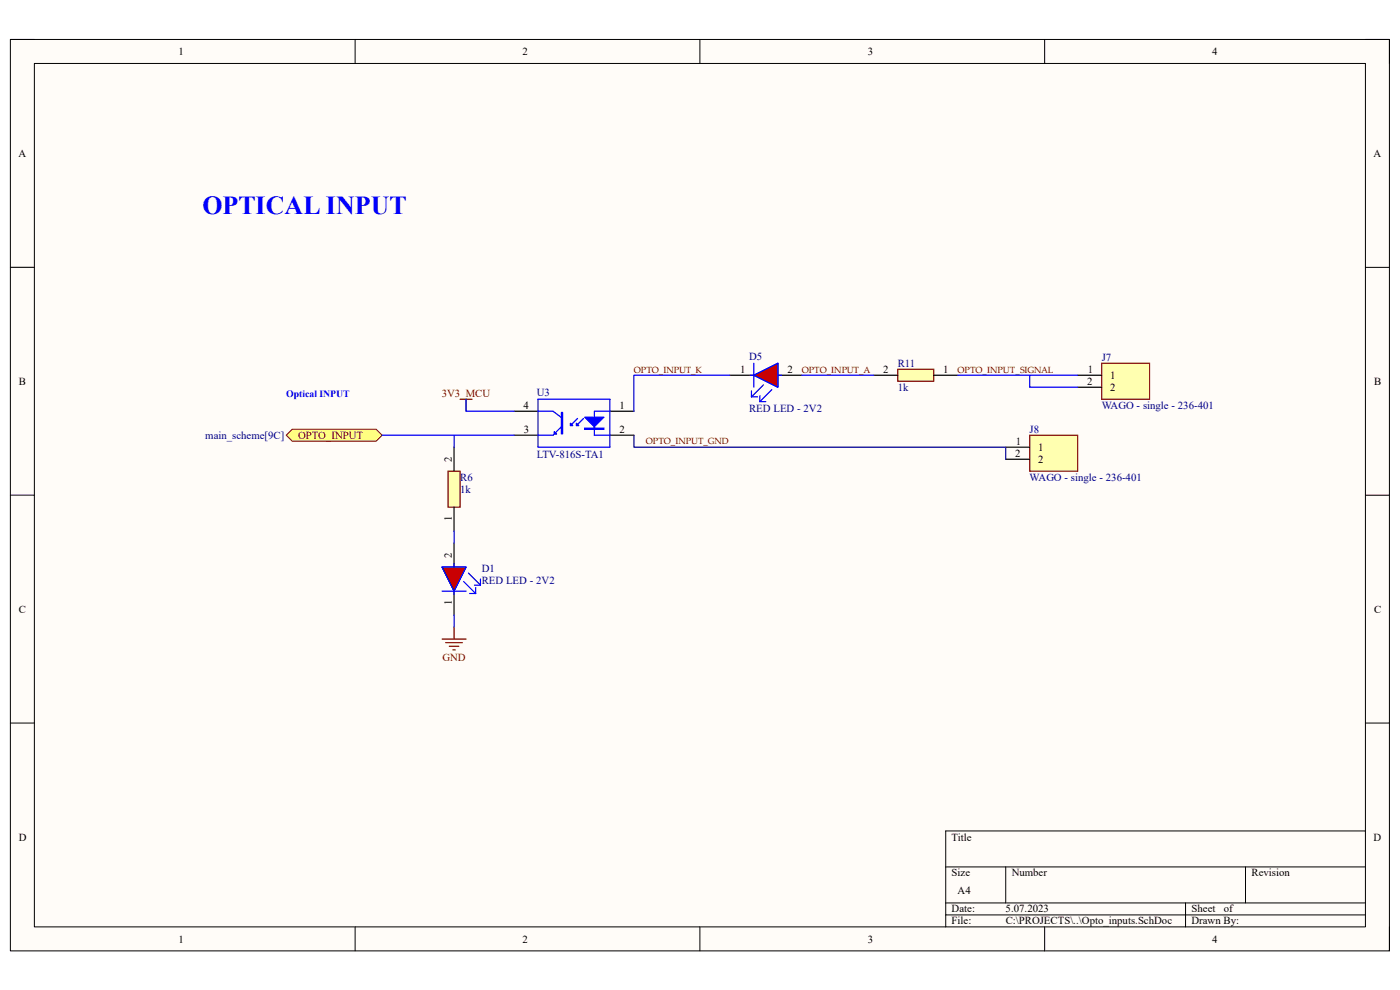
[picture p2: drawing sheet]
<svg xmlns="http://www.w3.org/2000/svg" width="297mm" height="210mm" viewBox="0 0 297 210" stroke-linecap="round" stroke-linejoin="round" font-family="sans-serif">
<path d="M2.2 8.4h292.6v193.3h-292.6z" fill-rule="evenodd" fill="#fffcf8"/>
<path d="M2.2 8.4h292.6v193.3h-292.6z" fill="none" stroke="#000" stroke-width=".21"/>
<path d="M7.3 13.5h282.4v183.1h-282.4z" fill-rule="evenodd" fill="#fffcf8"/>
<g fill="none" stroke="#000" stroke-width=".21">
<path d="M2.2 8.4h5.1M7.3 13.5h282.4v183.1h-282.4zM75.3 8.4v5.1M148.5 8.4v5.1M221.6 8.4v5.1M289.7 8.4h5.1v5.1M2.2 56.7h5.1M289.7 56.7h5.1M2.2 105h5.1M289.7 105.1h5.1M2.2 153.4h5.1M289.7 153.4h5.1"/>
<path d="M289.7 176.3h-89.1v20.3M75.3 196.6v5.1M148.5 196.6v5.1M200.6 183.9h89.1M200.6 191.5h89.1M200.6 194.1h89.1M213.4 183.9v7.6M221.6 196.6v5.1M251.5 191.5v5.1M264.2 183.9v7.6M294.8 196.6v5.1"/>
</g>
<path d="M109.1 87.2h5M109.1 92.3h5M129.4 87.2h5.1M129.4 92.3h5.1" fill="none" stroke="#000" stroke-width=".25"/>
<path d="M117.3 87.2l2.1 1.6M119.1 90.5l-1.8 1.8M122.5 88.8l-1.5 1.5M123.8 88.8l-1.5 1.5M129.4 87.2h-3.3v5.1h3.3" fill="none" stroke="#00f" stroke-width=".25"/>
<path d="M124.1 88.5h4l-2 2z" fill="#00f"/>
<path d="M124.1 88.5h4l-2 2zM124.1 90.8h4v.3h-4zM124.1 90.9h4" fill="none" stroke="#00f" stroke-width=".25"/>
<path d="M121 89.8l.5 .5h-.5z" fill="#00f"/>
<path d="M121 89.8l.5 .5h-.5z" fill="none" stroke="#00f" stroke-width=".25"/>
<path d="M122.3 89.8l.5 .5h-.5z" fill="#00f"/>
<path d="M119.1 87.5h.3v4.6h-.3zM119.2 87.5v4.6M122.3 89.8l.5 .5h-.5z" fill="none" stroke="#00f" stroke-width=".25"/>
<path d="M117.6 91.6l.5 .5h-.5z" fill="#00f"/>
<path d="M114.1 87.2h3.2M114.1 92.3h3.2M114.1 84.7h15.3v10.2h-15.3zM117.6 91.6l.5 .5h-.5z" fill="none" stroke="#00f" stroke-width=".25"/>
<path d="M218.5 92.3h10.1v7.7h-10.1z" fill-rule="evenodd" fill="#ffffb0"/>
<path d="M218.5 92.3h10.1v7.7h-10.1z" fill="none" stroke="#800000" stroke-width=".25"/>
<path d="M213.4 94.9h5.1M213.4 97.4h5.1" fill="none" stroke="#000" stroke-width=".25"/>
<path d="M233.7 77.1h10.2v7.6h-10.2z" fill-rule="evenodd" fill="#ffffb0"/>
<path d="M233.7 77.1h10.2v7.6h-10.2zM97.6 84.7h2.5M98.9 84.7v2.5" fill="none" stroke="#800000" stroke-width=".25"/>
<path d="M228.6 79.6h5.1M228.6 82.1h5.1" fill="none" stroke="#000" stroke-width=".25"/>
<path d="M98.9 84.7v2.5h10.2" fill="none" stroke="#00f" stroke-width=".25"/>
<path d="M190.5 78.3h7.6v2.6h-7.6z" fill-rule="evenodd" fill="#ffffb0"/>
<path d="M190.5 78.3h7.6v2.6h-7.6z" fill="none" stroke="#800000" stroke-width=".25"/>
<path d="M154.8 79.6h5.1M165 79.6h5.1M185.4 79.6h5.1M198.1 79.6h5.1" fill="none" stroke="#000" stroke-width=".25"/>
<path d="M159.2 79.6h.7M159.9 79.6l5.1-2.5v5zM159.9 77.1v5M165 79.6h.8M228.6 79.6h-10.1v2.5h10.1M159.4 84.2h1.3M159.4 82.9v1.3M161.2 85.2h1.3M161.2 83.9v1.3M162 81.6l-2.6 2.6M163.7 82.7l-2.5 2.5" fill="none" stroke="#00f" stroke-width=".25"/>
<path d="M134.5 92.3v2.6h78.9v2.5" fill="none" stroke="#000080" stroke-width=".25"/>
<path d="M159.9 79.6l5.1-2.5v5z" fill="#c00"/>
<path d="M154.8 79.6h-20.3v7.6M159.9 79.6l5.1-2.5v5zM170.1 79.6h15.3M203.2 79.6h15.3" fill="none" stroke="#00f" stroke-width=".25"/>
<path d="M60.7 92.3l1.3-1.2h17.8l1.3 1.2-1.3 1.3h-17.8z" fill-rule="evenodd" fill="#ffff80"/>
<path d="M60.7 92.3l1.3-1.2h17.8l1.3 1.2-1.3 1.3h-17.8z" fill="none" stroke="#800000" stroke-width=".21"/>
<path d="M95.1 100h2.5v7.6h-2.5z" fill-rule="evenodd" fill="#ffffb0"/>
<path d="M95.1 100h2.5v7.6h-2.5z" fill="none" stroke="#800000" stroke-width=".25"/>
<path d="M96.3 94.9v5.1M96.3 107.6v5.1M96.3 115.2v5.1M96.3 125.4v5.1" fill="none" stroke="#000" stroke-width=".25"/>
<path d="M96.3 119.5v.8M93.8 120.3h5.1l-2.6 5.1zM93.8 125.4h5.1M96.3 125.4v.8M98.4 123.4l2.5 2.5M99.4 121.6l2.5 2.5M99.6 125.9h1.3M100.7 124.1h1.2M100.9 124.6v1.3M101.9 122.9v1.2" fill="none" stroke="#00f" stroke-width=".25"/>
<path d="M93.8 120.3h5.1l-2.6 5.1z" fill="#c00"/>
<path d="M81.1 92.3h28M96.3 92.3v2.6M96.3 112.7v2.5M93.8 120.3h5.1l-2.6 5.1zM96.3 130.5v2.5" fill="none" stroke="#00f" stroke-width=".25"/>
<path d="M93.8 135.6h5.1M94.6 136.3h3.5M95.3 137.1h2.1M96.1 137.9h.5M96.3 133v2.6" fill="none" stroke="#800000" stroke-width=".25"/>
<text font-size="5.5" fill="#00f" x="42.9" y="45.3">OPTICAL INPUT</text>
<g font-size="2.3">
<text x="37.9" y="11.7">1</text>
<text x="110.9" y="11.7">2</text>
<text x="184.1" y="11.7">3</text>
<text x="257.1" y="11.7">4</text>
<text x="3.9" y="33.3">A</text>
<text x="291.4" y="33.3">A</text>
<text x="4" y="81.6">B</text>
<text x="157" y="79.1">1</text>
<text x="167" y="79.1">2</text>
<text x="187.4" y="79.1">2</text>
<text x="200.1" y="79.1">1</text>
<text x="230.6" y="81.6">2</text>
<text x="230.8" y="79.1">1</text>
<text x="235.5" y="80.3">1</text>
<text x="235.5" y="82.9">2</text>
<text x="291.5" y="81.6">B</text>
<text x="111" y="86.7">4</text>
<text x="131.4" y="86.7">1</text>
<text x="111.1" y="91.8">3</text>
<text x="131.4" y="91.8">2</text>
<text x="215.5" y="94.4">1</text>
<text x="220.2" y="95.6">1</text>
<text x="95.8" y="97.9" transform="rotate(-90 95.8 97.9)">2</text>
<text x="215.3" y="96.9">2</text>
<text x="220.2" y="98.2">2</text>
<text x="95.8" y="110.5" transform="rotate(-90 95.8 110.5)">1</text>
<text x="95.8" y="118.3" transform="rotate(-90 95.8 118.3)">2</text>
<text x="4" y="130">C</text>
<text x="95.8" y="128.3" transform="rotate(-90 95.8 128.3)">1</text>
<text x="291.5" y="130">C</text>
<text x="4" y="178.3">D</text>
<text x="201.9" y="178.3">Title</text>
<text x="291.4" y="178.3">D</text>
<text x="201.9" y="185.9">Size</text>
<text x="214.6" y="185.9">Number</text>
<text x="265.5" y="185.9">Revision</text>
<text x="203.2" y="189.7">A4</text>
<text x="201.9" y="193.5">Date:</text>
<text x="201.9" y="196.1">File:</text>
<text x="213.3" y="193.5">5.07.2023</text>
<text x="213.4" y="196.1">C:\PROJECTS\..\Opto_inputs.SchDoc</text>
<text x="252.8" y="196.1">Drawn By:</text>
<text x="252.8" y="193.5">Sheet</text>
<text x="259.6" y="193.5">of</text>
<text x="37.9" y="199.9">1</text>
<text x="110.9" y="199.9">2</text>
<text x="184.1" y="199.9">3</text>
<text x="257.1" y="199.9">4</text>
</g>
<g font-size="2.3" fill="#000080">
<text x="158.9" y="76.3">D5</text>
<text x="190.5" y="77.8">R11</text>
<text x="233.7" y="76.5">J7</text>
<text x="113.9" y="83.9">U3</text>
<text x="190.5" y="82.9">1k</text>
<text x="158.9" y="87.5">RED LED - 2V2</text>
<text x="233.7" y="86.7">WAGO - single - 236-401</text>
<text x="43.6" y="93.1">main_scheme[9C]</text>
<text x="218.4" y="91.8">J8</text>
<text x="97.6" y="102">R6</text>
<text x="113.9" y="97.2">LTV-816S-TA1</text>
<text x="218.4" y="102">WAGO - single - 236-401</text>
<text x="97.6" y="104.5">1k</text>
<text x="102.2" y="121.3">D1</text>
<text x="102.2" y="123.9">RED LED - 2V2</text>
</g>
<g font-size="2.3" fill="#800000">
<text x="93.7" y="84.2">3V3_MCU</text>
<text x="63.2" y="93.1">OPTO_INPUT</text>
<text x="93.9" y="140.1">GND</text>
</g>
<text font-size="2.1" fill="#00f" x="60.7" y="84.2">Optical INPUT</text>
<g font-size="1.9" fill="#800000">
<text x="134.5" y="79">OPTO_INPUT_K</text>
<text x="170.1" y="79">OPTO_INPUT_A</text>
<text x="203.2" y="79">OPTO_INPUT_SIGNAL</text>
<text x="137" y="94.3">OPTO_INPUT_GND</text>
</g>
</svg>
